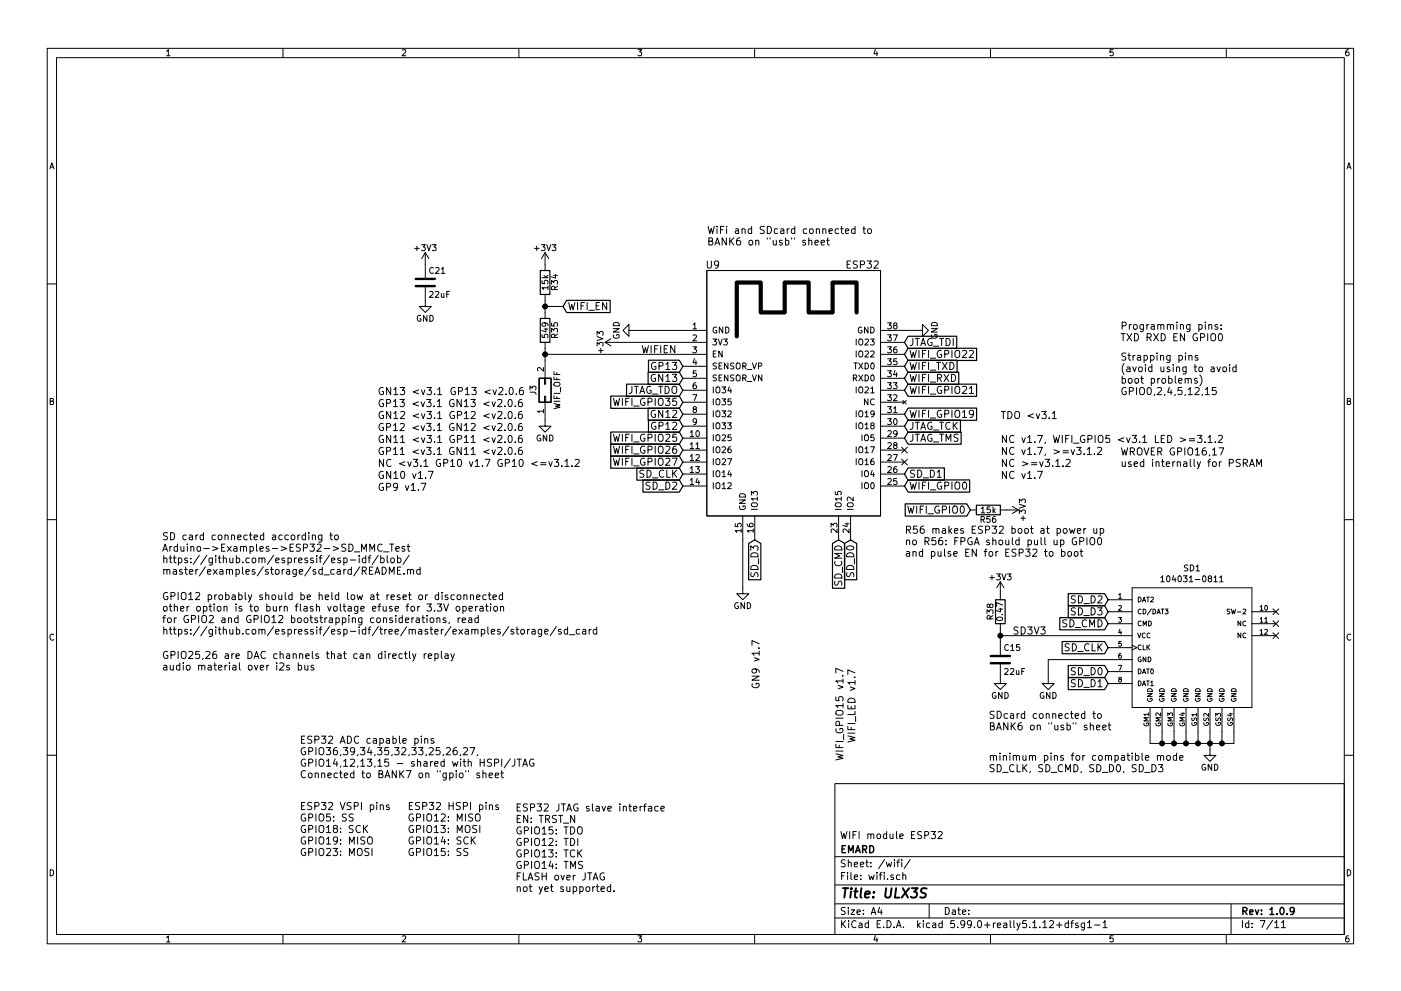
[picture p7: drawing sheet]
EESchema Schematic File Version 4
EELAYER 30 0
EELAYER END
$Descr A4 11693 8268
encoding utf-8
Sheet 7 11
Title "ULX3S"
Date ""
Rev "1.0.9"
Comp "EMARD"
Comment1 "WIFI module ESP32"
Comment2 ""
Comment3 ""
Comment4 ""
$EndDescr
Text GLabel 7100 4500 3    60   Input ~ 0
SD_D0
Text GLabel 7550 3950 2    60   Input ~ 0
SD_D1
Text GLabel 6300 4500 3    60   Input ~ 0
SD_D3
Text GLabel 7000 4500 3    60   Input ~ 0
SD_CMD
Text GLabel 5700 3950 0    60   Input ~ 0
SD_CLK
Text GLabel 5700 4050 0    60   Input ~ 0
SD_D2
Text GLabel 7550 3150 2    60   Input ~ 0
WIFI_RXD
Text GLabel 7550 3050 2    60   Input ~ 0
WIFI_TXD
Text GLabel 7550 4050 2    60   Input ~ 0
WIFI_GPIO0
Text GLabel 7550 2850 2    60   Input ~ 0
JTAG_TDI
Text GLabel 5700 3250 0    60   Input ~ 0
JTAG_TDO
Text GLabel 7550 3550 2    60   Input ~ 0
JTAG_TCK
Text GLabel 7550 3650 2    60   Input ~ 0
JTAG_TMS
$Comp
L esp32:ESP32-WROOM-WROVER U9
U 1 1
P 6650 3450
AR Path="/58E5662B" Ref="U9"  Part="1" 
AR Path="/58D6D447/58E5662B" Ref="U9"  Part="1" 
F 0 "U9" H 5950 4700 60  0000 C CNN
F 1 "ESP32" H 7200 4700 60  0000 C CNN
F 2 "ESP32:ESP32" H 7000 4800 60  0001 C CNN
F 3 "https://www.espressif.com/sites/default/files/documentation/esp32-wrover-e_esp32-wrover-ie_datasheet_en.pdf" H 6200 3900 60  0001 C CNN
F 4 "espressif.com" H 6650 3450 60  0001 C CNN "MNF1_URL"
F 5 "ESP32-WROVER-E" H 6650 3450 60  0001 C CNN "MPN"
F 6 "356-ESP32WRVE22864PC" H 6650 3450 50  0001 C CNN "Mouser"
F 7 "356-ESPWROOM3216MB" H 6650 3450 50  0001 C CNN "Mouse_r1"
F 8 "356-ESP-WROOM-32 " H 6650 3450 50  0001 C CNN "Mouse_r2"
F 9 "3.32€" H 6650 3450 50  0001 C CNN "price100_Mouser"
F 10 "1965-ESP32-WROVER-B(16MB)CT-ND" H 6650 3450 50  0001 C CNN "Digikey"
F 11 "1904-1010-1-ND" H 6650 3450 50  0001 C CNN "Digike_y2"
F 12 "C529589" H 6650 3450 50  0001 C CNN "LCSC"
F 13 "C529581" H 6650 3450 50  0001 C CNN "LCS_C2"
F 14 "Leave empty" H 6650 3450 50  0001 C CNN "LowCost"
F 15 "FU001" H 6650 3450 50  0001 C CNN "Koncar"
	1    6650 3450
	1    0    0    -1  
$EndComp
$Comp
L power:GND #PWR0120
U 1 1
P 5300 2750
F 0 "#PWR0120" H 5300 2500 50  0001 C CNN
F 1 "GND" H 5300 2600 50  0000 C CNN
F 2 "" H 5300 2750 50  0000 C CNN
F 3 "" H 5300 2750 50  0000 C CNN
	1    5300 2750
	0    1    1    0   
$EndComp
$Comp
L power:+3V3 #PWR0119
U 1 1
P 5150 2850
F 0 "#PWR0119" H 5150 2700 50  0001 C CNN
F 1 "+3V3" H 5150 2990 50  0000 C CNN
F 2 "" H 5150 2850 50  0000 C CNN
F 3 "" H 5150 2850 50  0000 C CNN
	1    5150 2850
	0    -1   -1   0   
$EndComp
Wire Wire Line
	5300 2750 5700 2750
Wire Wire Line
	5150 2850 5700 2850
$Comp
L power:+3V3 #PWR0117
U 1 1
P 4550 2200
F 0 "#PWR0117" H 4550 2050 50  0001 C CNN
F 1 "+3V3" H 4550 2340 50  0000 C CNN
F 2 "" H 4550 2200 50  0000 C CNN
F 3 "" H 4550 2200 50  0000 C CNN
	1    4550 2200
	1    0    0    -1  
$EndComp
$Comp
L Device:R R34
U 1 1
P 4550 2350
F 0 "R34" V 4630 2350 50  0000 C CNN
F 1 "15k" V 4550 2350 50  0000 C CNN
F 2 "Resistor_SMD:R_0603_1608Metric" V 4480 2350 50  0001 C CNN
F 3 "" H 4550 2350 50  0000 C CNN
	1    4550 2350
	1    0    0    -1  
$EndComp
Text GLabel 4700 2550 2    60   Input ~ 0
WIFI_EN
Wire Wire Line
	4550 2500 4550 2550
Wire Wire Line
	4550 2550 4700 2550
Connection ~ 4550 2550
$Comp
L power:GND #PWR0118
U 1 1
P 4550 3500
F 0 "#PWR0118" H 4550 3250 50  0001 C CNN
F 1 "GND" H 4550 3350 50  0000 C CNN
F 2 "" H 4550 3500 50  0000 C CNN
F 3 "" H 4550 3500 50  0000 C CNN
	1    4550 3500
	1    0    0    -1  
$EndComp
$Comp
L Connector_Generic:Conn_02x01 J3
U 1 1
P 4550 3300
F 0 "J3" H 4600 3400 50  0000 C CNN
F 1 "WIFI_OFF" H 4600 3200 50  0000 C CNN
F 2 "Connector_PinHeader_2.54mm:PinHeader_1x02_P2.54mm_Vertical" H 4550 2100 50  0001 C CNN
F 3 "" H 4550 2100 50  0000 C CNN
F 4 "Leave empty" H 4550 3300 60  0001 C CNN "Note"
F 5 "T" H 4550 3300 50  0001 C CNN "Side"
	1    4550 3300
	0    -1   -1   0   
$EndComp
Text Notes 9350 2850 0    60   ~ 0
Programming pins:\nTXD RXD EN GPIO0
$Comp
L Device:R R35
U 1 1
P 4550 2750
F 0 "R35" V 4630 2750 50  0000 C CNN
F 1 "549" V 4550 2750 50  0000 C CNN
F 2 "Resistor_SMD:R_0603_1608Metric" V 4480 2750 50  0001 C CNN
F 3 "" H 4550 2750 50  0000 C CNN
	1    4550 2750
	1    0    0    -1  
$EndComp
$Comp
L Device:C C21
U 1 1
P 3550 2350
F 0 "C21" H 3575 2450 50  0000 L CNN
F 1 "22uF" H 3575 2250 50  0000 L CNN
F 2 "Capacitor_SMD:C_0805_2012Metric" H 3588 2200 50  0001 C CNN
F 3 "" H 3550 2350 50  0000 C CNN
F 4 "www.yageo.com" H 3550 2350 50  0001 C CNN "MNF1_URL"
F 5 "CC0805ZKY5V5BB226" H 3550 2350 50  0001 C CNN "MPN"
	1    3550 2350
	1    0    0    -1  
$EndComp
$Comp
L power:+3V3 #PWR0115
U 1 1
P 3550 2200
F 0 "#PWR0115" H 3550 2050 50  0001 C CNN
F 1 "+3V3" H 3550 2340 50  0000 C CNN
F 2 "" H 3550 2200 50  0000 C CNN
F 3 "" H 3550 2200 50  0000 C CNN
	1    3550 2200
	1    0    0    -1  
$EndComp
$Comp
L power:GND #PWR0116
U 1 1
P 3550 2500
F 0 "#PWR0116" H 3550 2250 50  0001 C CNN
F 1 "GND" H 3550 2350 50  0000 C CNN
F 2 "" H 3550 2500 50  0000 C CNN
F 3 "" H 3550 2500 50  0000 C CNN
	1    3550 2500
	1    0    0    -1  
$EndComp
Text Notes 5900 2050 0    60   ~ 0
WiFi and SDcard connected to\nBANK6 on "usb" sheet
Text Notes 9350 3300 0    60   ~ 0
Strapping pins\n(avoid using to avoid\nboot problems)\nGPIO0,2,4,5,12,15
Text Notes 2500 6500 0    60   ~ 0
ESP32 ADC capable pins\nGPIO36,39,34,35,32,33,25,26,27,\nGPIO14,12,13,15 - shared with HSPI/JTAG\nConnected to BANK7 on "gpio" sheet
Text Notes 3400 7150 0    60   ~ 0
ESP32 HSPI pins\nGPIO12: MISO\nGPIO13: MOSI\nGPIO14: SCK\nGPIO15: SS
Text Notes 4300 7450 0    60   ~ 0
ESP32 JTAG slave interface\nEN: TRST_N\nGPIO15: TDO\nGPIO12: TDI\nGPIO13: TCK\nGPIO14: TMS\nFLASH over JTAG\nnot yet supported.
Text Notes 2500 7150 0    60   ~ 0
ESP32 VSPI pins\nGPIO5: SS\nGPIO18: SCK\nGPIO19: MISO\nGPIO23: MOSI
Text GLabel 5700 3050 0    60   Input ~ 0
GP13
Text GLabel 5700 3550 0    60   Input ~ 0
GP12
Text GLabel 5700 3450 0    60   Input ~ 0
GN12
Text GLabel 5700 3650 0    60   Input ~ 0
WIFI_GPIO25
$Comp
L power:GND #PWR0123
U 1 1
P 7650 2750
F 0 "#PWR0123" H 7650 2500 50  0001 C CNN
F 1 "GND" H 7650 2600 50  0000 C CNN
F 2 "" H 7650 2750 50  0001 C CNN
F 3 "" H 7650 2750 50  0001 C CNN
	1    7650 2750
	0    -1   -1   0   
$EndComp
Wire Wire Line
	7550 2750 7650 2750
Text GLabel 7550 2950 2    60   Input ~ 0
WIFI_GPIO22
$Comp
L power:GND #PWR0121
U 1 1
P 6200 4900
F 0 "#PWR0121" H 6200 4650 50  0001 C CNN
F 1 "GND" H 6200 4750 50  0000 C CNN
F 2 "" H 6200 4900 50  0001 C CNN
F 3 "" H 6200 4900 50  0001 C CNN
	1    6200 4900
	1    0    0    -1  
$EndComp
Wire Wire Line
	6200 4500 6200 4900
Wire Wire Line
	4550 2900 4550 2950
Wire Wire Line
	4550 2950 5700 2950
Text Label 5350 2950 0    60   ~ 0
WIFIEN
Connection ~ 4550 2950
Text Notes 1350 5300 0    60   ~ 0
GPIO12 probably should be held low at reset or disconnected\nother option is to burn flash voltage efuse for 3.3V operation\nfor GPIO2 and GPIO12 bootstrapping considerations, read\nhttps://github.com/espressif/esp-idf/tree/master/examples/storage/sd_card
Text Notes 1350 5600 0    60   ~ 0
GPIO25,26 are DAC channels that can directly replay\naudio material over i2s bus
Text Notes 1350 4800 0    60   ~ 0
SD card connected according to\nArduino->Examples->ESP32->SD_MMC_Test\nhttps://github.com/espressif/esp-idf/blob/\nmaster/examples/storage/sd_card/README.md\n
Text Notes 3150 4000 0    60   ~ 0
GN10 v1.7
Text Notes 3150 4100 0    60   ~ 0
GP9 v1.7
Text Notes 6350 5750 1    60   ~ 0
GN9 v1.7
Text Notes 7050 6350 1    60   ~ 0
WIFI_GPIO15 v1.7
Text Notes 7150 6200 1    60   ~ 0
WIFI_LED v1.7
Text GLabel 7550 3450 2    60   Input ~ 0
WIFI_GPIO19
Text Notes 8350 3800 0    60   ~ 0
NC v1.7, >=v3.1.2
Text Notes 8350 4000 0    60   ~ 0
NC v1.7
Text Notes 3150 3900 0    60   ~ 0
NC <v3.1 GP10 v1.7 GP10 <=v3.1.2
Wire Wire Line
	4550 2550 4550 2600
Wire Wire Line
	4550 2950 4550 3000
Text Notes 3150 3800 0    60   ~ 0
GP11 <v3.1 GN11 <v2.0.6
Text Notes 3150 3700 0    60   ~ 0
GN11 <v3.1 GP11 <v2.0.6
Text Notes 3150 3600 0    60   ~ 0
GP12 <v3.1 GN12 <v2.0.6
Text Notes 3150 3500 0    60   ~ 0
GN12 <v3.1 GP12 <v2.0.6
Text Notes 3150 3400 0    60   ~ 0
GP13 <v3.1 GN13 <v2.0.6
Text Notes 3750 3300 0    60   ~ 0
GP13 <v2.0.6
Text Notes 8350 3500 0    60   ~ 0
TDO <v3.1
Text Notes 3150 3300 0    60   ~ 0
GN13 <v3.1
Text GLabel 7550 3250 2    60   Input ~ 0
WIFI_GPIO21
Text GLabel 5700 3150 0    60   Input ~ 0
GN13
Text GLabel 5700 3850 0    60   Input ~ 0
WIFI_GPIO27
Text GLabel 5700 3350 0    60   Input ~ 0
WIFI_GPIO35
Text Notes 8350 3900 0    60   ~ 0
NC >=v3.1.2
NoConn ~ 7550 3750
NoConn ~ 7550 3850
Text Notes 9350 3900 0    60   ~ 0
WROVER GPIO16,17\nused internally for PSRAM
Text GLabel 5700 3750 0    60   Input ~ 0
WIFI_GPIO26
$Comp
L power:GND #PWR0146
U 1 1
P 8750 5650
F 0 "#PWR0146" H 8750 5400 50  0001 C CNN
F 1 "GND" H 8750 5500 50  0000 C CNN
F 2 "" H 8750 5650 50  0000 C CNN
F 3 "" H 8750 5650 50  0000 C CNN
	1    8750 5650
	1    0    0    -1  
$EndComp
$Comp
L power:+3V3 #PWR0148
U 1 1
P 8350 4950
F 0 "#PWR0148" H 8350 4800 50  0001 C CNN
F 1 "+3V3" H 8350 5090 50  0000 C CNN
F 2 "" H 8350 4950 50  0000 C CNN
F 3 "" H 8350 4950 50  0000 C CNN
	1    8350 4950
	1    0    0    -1  
$EndComp
Text GLabel 9250 5000 0    60   Input ~ 0
SD_D2
Text GLabel 9250 5100 0    60   Input ~ 0
SD_D3
Text GLabel 9250 5200 0    60   Input ~ 0
SD_CMD
Text GLabel 9250 5400 0    60   Input ~ 0
SD_CLK
Text GLabel 9250 5600 0    60   Input ~ 0
SD_D0
Text GLabel 9250 5700 0    60   Input ~ 0
SD_D1
Text Notes 8250 6450 0    60   ~ 0
minimum pins for compatible mode\nSD_CLK, SD_CMD, SD_D0, SD_D3
$Comp
L Device:R R?
U 1 1
P 8350 5100
AR Path="/58DA7327/5F7AEE02" Ref="R?"  Part="1" 
AR Path="/58D6D447/5F7AEE02" Ref="R38"  Part="1" 
F 0 "R38" V 8430 5100 50  0000 C CNN
F 1 "0.47" V 8350 5100 50  0000 C CNN
F 2 "Resistor_SMD:R_0603_1608Metric" V 8280 5100 50  0001 C CNN
F 3 "" H 8350 5100 50  0000 C CNN
F 4 "CTS" V 8350 5100 50  0001 C CNN "MFG1"
F 5 "www.ctscorp.com" V 8350 5100 50  0001 C CNN "MNF1_URL"
F 6 "73L2R47J" V 8350 5100 50  0001 C CNN "MPN"
F 7 "774-73L2R47J" V 8350 5100 50  0001 C CNN "Mouser"
F 8 "73L2R47JCT-ND" V 8350 5100 50  0001 C CNN "Digikey"
F 9 "32K1357" V 8350 5100 50  0001 C CNN "Newark"
F 10 "C158884" V 8350 5100 50  0001 C CNN "LCSC"
F 11 "FR001" V 8350 5100 50  0001 C CNN "Koncar"
	1    8350 5100
	-1   0    0    1   
$EndComp
$Comp
L power:GND #PWR0149
U 1 1
P 8350 5650
F 0 "#PWR0149" H 8350 5400 50  0001 C CNN
F 1 "GND" H 8350 5500 50  0000 C CNN
F 2 "" H 8350 5650 50  0000 C CNN
F 3 "" H 8350 5650 50  0000 C CNN
	1    8350 5650
	1    0    0    -1  
$EndComp
Wire Wire Line
	8350 5250 8350 5300
Connection ~ 8350 5300
Text Label 8450 5300 0    60   ~ 0
SD3V3
$Comp
L Device:C C?
U 1 1
P 8350 5500
AR Path="/58DA7327/5F7AEE13" Ref="C?"  Part="1" 
AR Path="/58D6D447/5F7AEE13" Ref="C15"  Part="1" 
F 0 "C15" H 8375 5600 50  0000 L CNN
F 1 "22uF" H 8375 5400 50  0000 L CNN
F 2 "Capacitor_SMD:C_0805_2012Metric" H 8388 5350 50  0001 C CNN
F 3 "" H 8350 5500 50  0000 C CNN
F 4 "www.yageo.com" H 8350 5500 50  0001 C CNN "MNF1_URL"
F 5 "CC0805ZKY5V5BB226 " H 8350 5500 50  0001 C CNN "MPN"
	1    8350 5500
	1    0    0    -1  
$EndComp
Wire Wire Line
	8750 5500 9250 5500
Wire Wire Line
	8350 5300 9250 5300
Wire Wire Line
	8750 5500 8750 5650
Text Notes 8250 6100 0    60   ~ 0
SDcard connected to\nBANK6 on "usb" sheet
$Comp
L power:GND #PWR0150
U 1 1
P 10100 6250
F 0 "#PWR0150" H 10100 6000 50  0001 C CNN
F 1 "GND" H 10100 6100 50  0000 C CNN
F 2 "" H 10100 6250 50  0000 C CNN
F 3 "" H 10100 6250 50  0000 C CNN
	1    10100 6250
	1    0    0    -1  
$EndComp
Connection ~ 10100 6200
Wire Wire Line
	8350 5300 8350 5350
Wire Wire Line
	10100 6200 10100 6250
$Comp
L micro_sd_slide:104031-0811 SD1
U 1 1
P 9950 5400
AR Path="/5F864FA9" Ref="SD1"  Part="1" 
AR Path="/58D6D447/5F864FA9" Ref="SD1"  Part="1" 
F 0 "SD1" H 9950 6065 50  0000 C CNN
F 1 "104031-0811" H 9950 5974 50  0000 C CNN
F 2 "micro-sd-schd3a0100-104031-811:SCHD3A100-104031-0811" H 9950 5400 50  0001 L BNN
F 3 "https://www.molex.com/pdm_docs/sd/1040310811_sd.pdf" H 9950 5400 50  0001 L BNN
F 4 "104031-0811" H 9950 5400 50  0001 C CNN "MPN"
F 5 "538-104031-0811" H 9950 5400 50  0001 C CNN "Mouser"
F 6 "WM6357CT-ND" H 9950 5400 50  0001 C CNN "Digikey"
F 7 "41Y0636" H 9950 5400 50  0001 C CNN "Newark"
F 8 "C585350" H 9950 5400 50  0001 C CNN "LCSC"
	1    9950 5400
	1    0    0    -1  
$EndComp
Wire Wire Line
	10100 6100 10100 6200
Wire Wire Line
	9800 6100 9800 6200
Wire Wire Line
	9800 6200 9900 6200
Wire Wire Line
	9900 6100 9900 6200
Connection ~ 9900 6200
Wire Wire Line
	9900 6200 10000 6200
Wire Wire Line
	10000 6100 10000 6200
Connection ~ 10000 6200
Wire Wire Line
	10000 6200 10100 6200
NoConn ~ 10650 5100
Wire Wire Line
	9600 6100 9600 6200
Wire Wire Line
	9600 6200 9700 6200
Connection ~ 9800 6200
Wire Wire Line
	9700 6100 9700 6200
Connection ~ 9700 6200
Wire Wire Line
	9700 6200 9800 6200
Wire Wire Line
	10200 6100 10200 6200
Wire Wire Line
	10200 6200 10100 6200
Wire Wire Line
	10200 6200 10300 6200
Wire Wire Line
	10300 6200 10300 6100
Connection ~ 10200 6200
NoConn ~ 10650 5200
NoConn ~ 10650 5300
Text Notes 8350 3700 0    60   ~ 0
NC v1.7, WIFI_GPIO5 <v3.1 LED >=3.1.2
Text GLabel 8100 4250 0    60   Input ~ 0
WIFI_GPIO0
$Comp
L power:+3V3 #PWR043
U 1 1
P 8400 4250
F 0 "#PWR043" H 8400 4100 50  0001 C CNN
F 1 "+3V3" H 8400 4390 50  0000 C CNN
F 2 "" H 8400 4250 50  0000 C CNN
F 3 "" H 8400 4250 50  0000 C CNN
	1    8400 4250
	0    1    1    0   
$EndComp
$Comp
L Device:R R56
U 1 1
P 8250 4250
F 0 "R56" V 8330 4250 50  0000 C CNN
F 1 "15k" V 8250 4250 50  0000 C CNN
F 2 "Resistor_SMD:R_0603_1608Metric" V 8180 4250 50  0001 C CNN
F 3 "" H 8250 4250 50  0000 C CNN
	1    8250 4250
	0    1    1    0   
$EndComp
Text Notes 7550 4650 0    60   ~ 0
R56 makes ESP32 boot at power up\nno R56: FPGA should pull up GPIO0\nand pulse EN for ESP32 to boot
$EndSCHEMATC
